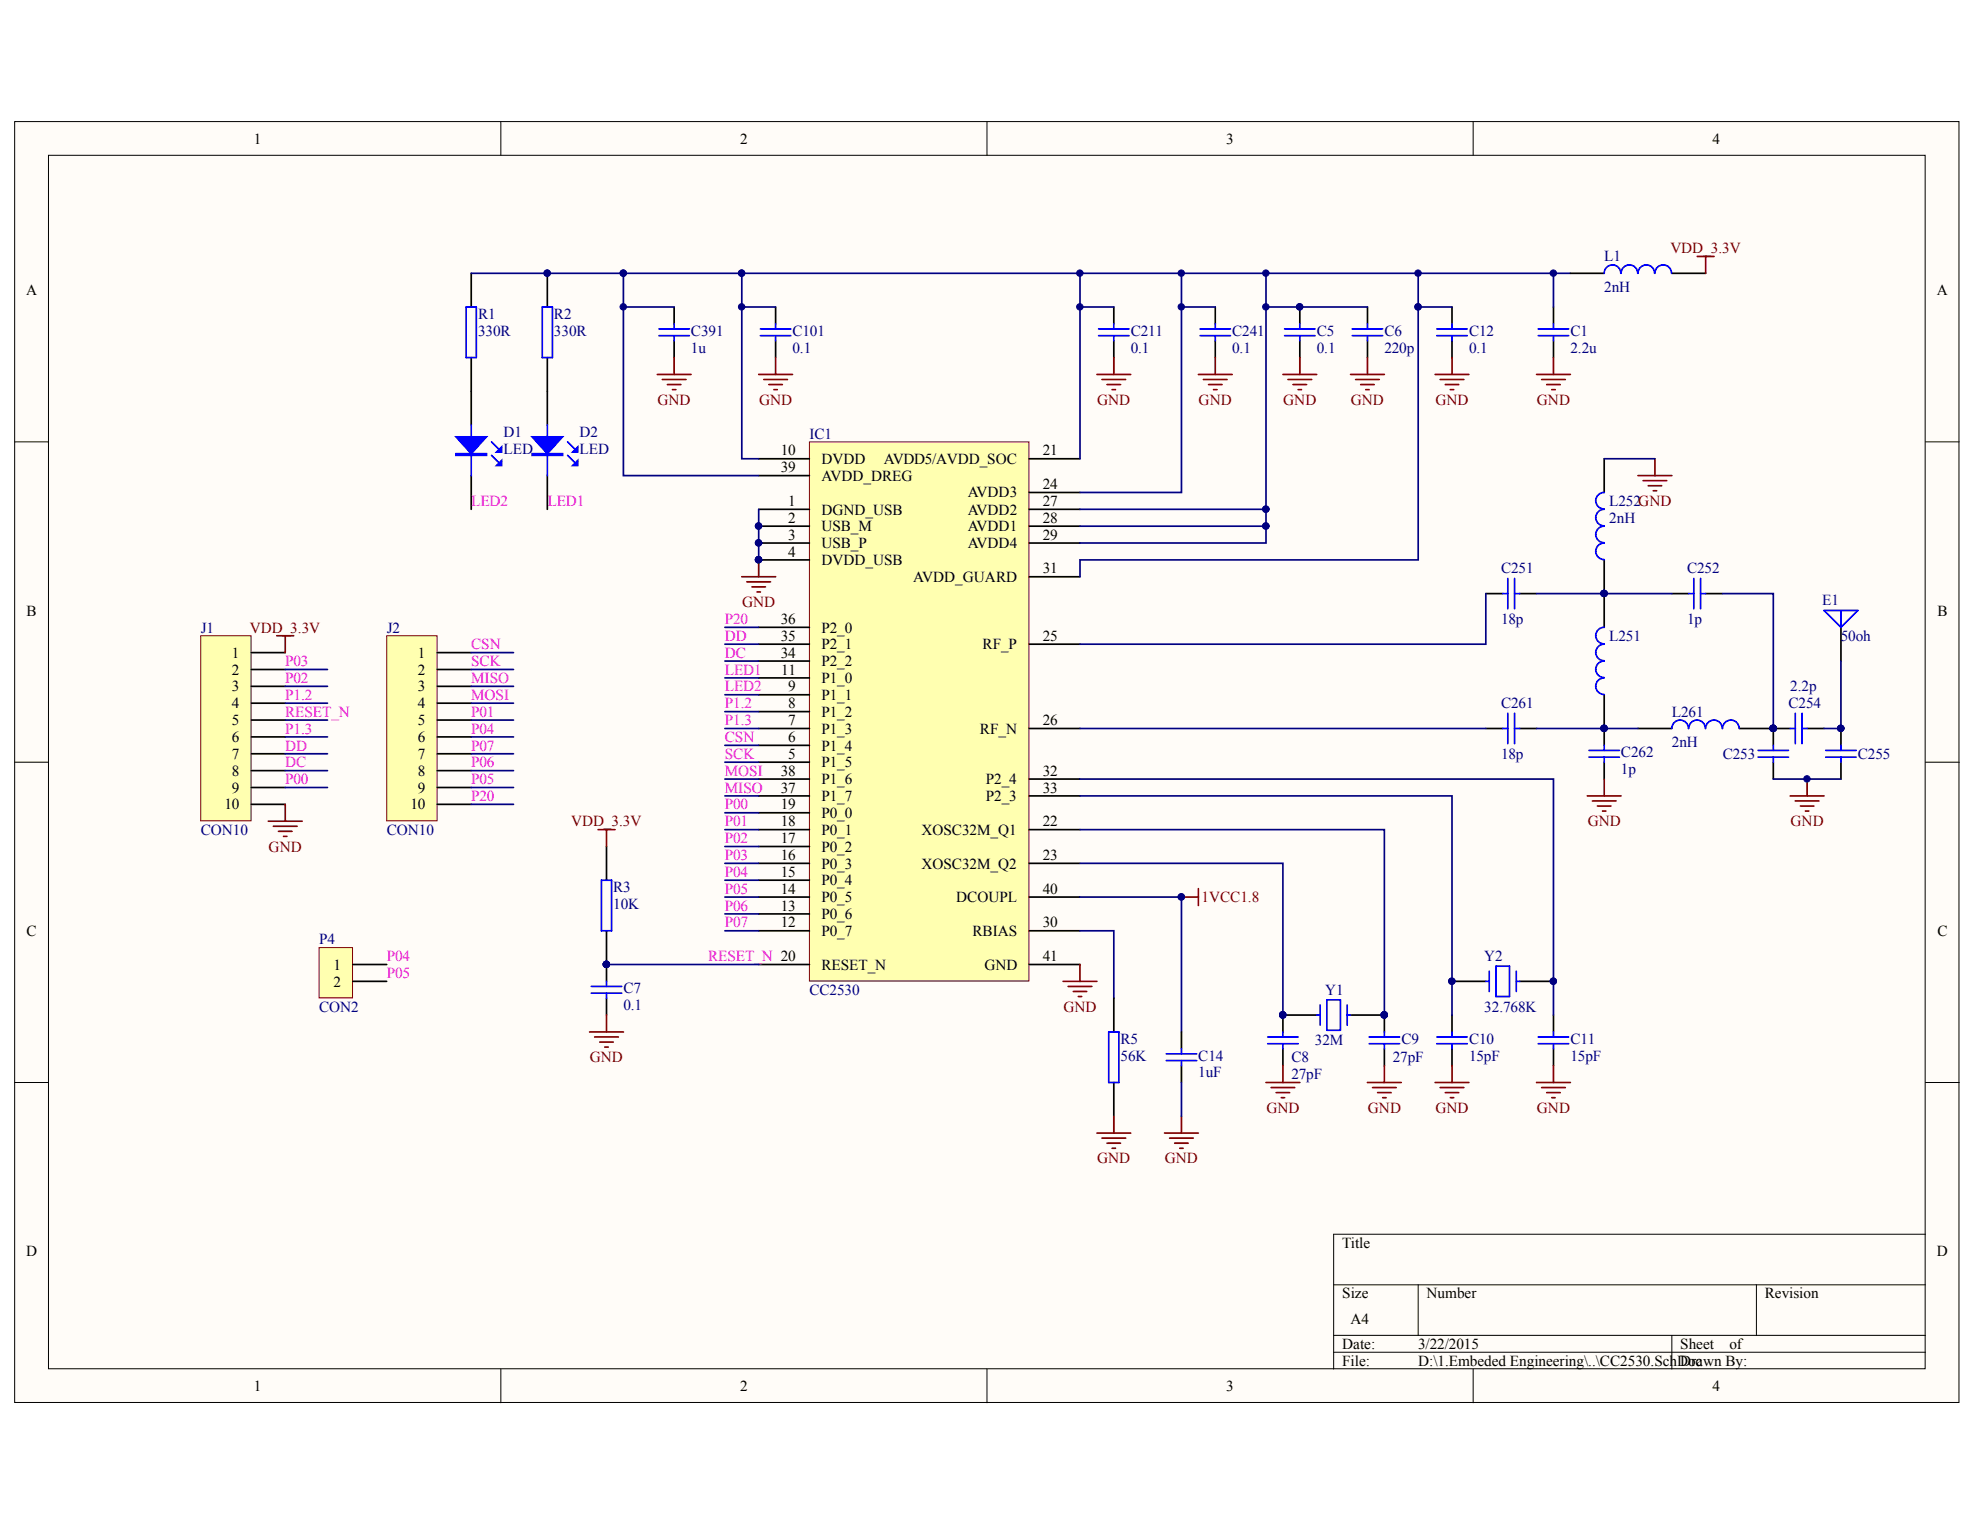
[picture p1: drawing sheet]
# Altium project CC2530.PrjPCB
1 sheet, 38 parts. Net scope: global (net labels, ports and power ports of the same name join across sheets).
Board file: RF-2530.PcbDoc

## Sheet CC2530.SchDoc
size A4

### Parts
C1  2.2u  [0402]
C5  0.1  [0402]
C6  220p  [0402]
C7  0.1  [0402]
C8  27pF  [0402]
C9  27pF  [0402]
C10  15pF  [0402]
C11  15pF  [0402]
C12  0.1  [0402]
C14  1uF  [0402]
C101  0.1  [0402]
C211  0.1  [0402]
C241  0.1  [0402]
C251  18p  [0402]
C252  1p  [0402]
C253  (no value)  [0402]
C254  2.2p  [0402]
C255  (no value)  [0402]
C261  18p  [0402]
C262  1p  [0402]
C391  1u  [0402]
D1  LED  [LED-0603]
D2  LED  [LED-0603]
E1  50oh  [ANT]
IC1  CC2530  [PVQFN-N40]
J1  CON10  [SIP10-2.0]
J2  CON10  [SIP10-2.0]
L1  2nH  [0402]
L251  (no value)  [0402]
L252  2nH  [0402]
L261  2nH  [0402]
P4  CON2  [SIP2]
R1  330R  [0402]
R2  330R  [0402]
R3  10K  [0402]
R5  56K  [0402]
Y1  32M  [XT-SMD3225]
Y2  32.768K  [XT_3]

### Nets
1VCC1.8: C14.1 IC1.40(DCOUPL)
GND: C1.2 C5.2 C6.2 C7.2 C8.2 C9.2 C10.2 C11.2 C12.2 C14.2 C101.2 C211.2 C241.2 C253.2 C255.1 C262.2 C391.2 IC1.1(DGND_USB) IC1.2(USB_M) IC1.3(USB_P) IC1.4(DVDD_USB) IC1.41(GND) J1.10 L252.2 R5.2
VDD_3.3V: J1.1 L1.2 R3.2
CSN: IC1.6(P1_4) J2.1
DC: IC1.34(P2_2) J1.8
DD: IC1.35(P2_1) J1.7
LED1: D2.K IC1.11(P1_0)
LED2: D1.K IC1.9(P1_1)
MISO: IC1.37(P1_7) J2.3
MOSI: IC1.38(P1_6) J2.4
P00: IC1.19(P0_0) J1.9
P01: IC1.18(P0_1) J2.5
P1.2: IC1.8(P1_2) J1.4
P1.3: IC1.7(P1_3) J1.6
P02: IC1.17(P0_2) J1.3
P03: IC1.16(P0_3) J1.2
P04: IC1.15(P0_4) J2.6 P4.1
P05: IC1.14(P0_5) J2.9 P4.2
P06: IC1.13(P0_6) J2.8
P07: IC1.12(P0_7) J2.7
P20: IC1.36(P2_0) J2.10
RESET_N: C7.1 IC1.20(RESET_N) J1.5 R3.1
SCK: IC1.5(P1_5) J2.2
NetC1_1: C1.1 C5.1 C6.1 C12.1 C101.1 C211.1 C241.1 C391.1 IC1.10(DVDD) IC1.21(AVDD5/AVDD_SOC) IC1.24(AVDD3) IC1.27(AVDD2) IC1.28(AVDD1) IC1.29(AVDD4) IC1.31(AVDD_GUARD) IC1.39(AVDD_DREG) L1.1 R1.2 R2.2
NetC8_1: C8.1 IC1.23(XOSC32M_Q2) Y1.1
NetC9_1: C9.1 IC1.22(XOSC32M_Q1) Y1.2
NetC10_1: C10.1 IC1.33(P2_3) Y2.2
NetC11_1: C11.1 IC1.32(P2_4) Y2.1
NetC251_1: C251.1 IC1.25(RF_P)
NetC251_2: C251.2 C252.1 L251.2 L252.1
NetC252_2: C252.2 C253.1 C254.1 L261.2
NetC254_2: C254.2 C255.2 E1.1(A)
NetC261_1: C261.1 IC1.26(RF_N)
NetC261_2: C261.2 C262.1 L251.1 L261.1
NetD1_A: D1.A R1.1
NetD2_A: D2.A R2.1
NetIC1_30: IC1.30(RBIAS) R5.1
